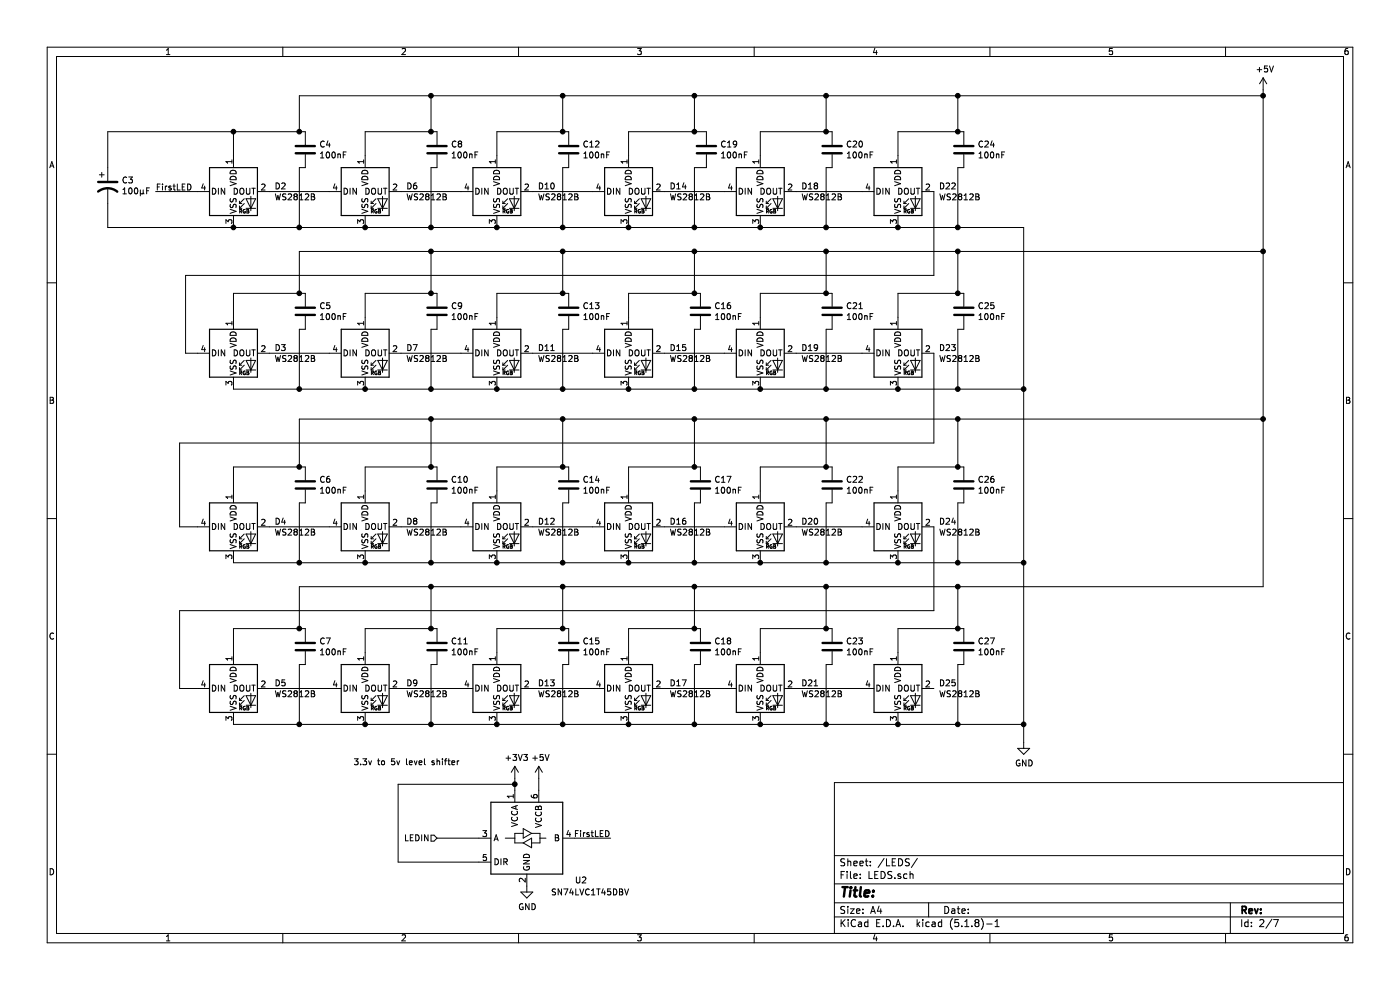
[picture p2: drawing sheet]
EESchema Schematic File Version 4
EELAYER 30 0
EELAYER END
$Descr A4 11693 8268
encoding utf-8
Sheet 2 7
Title ""
Date ""
Rev ""
Comp ""
Comment1 ""
Comment2 ""
Comment3 ""
Comment4 ""
$EndDescr
$Comp
L LED:WS2812B D?
U 1 1
P 1950 2950
AR Path="/5F33D909" Ref="D?"  Part="1" 
AR Path="/5F33610A/5F33D909" Ref="D3"  Part="1" 
F 0 "D3" H 2291 2996 50  0000 L CNN
F 1 "WS2812B" H 2291 2905 50  0000 L CNN
F 2 "LED_SMD:LED_WS2812B_PLCC4_5.0x5.0mm_P3.2mm" H 2000 2650 50  0001 L TNN
F 3 "https://cdn-shop.adafruit.com/datasheets/WS2812B.pdf" H 2050 2575 50  0001 L TNN
	1    1950 2950
	1    0    0    -1  
$EndComp
$Comp
L LED:WS2812B D?
U 1 1
P 3050 2950
AR Path="/5F33D910" Ref="D?"  Part="1" 
AR Path="/5F33610A/5F33D910" Ref="D7"  Part="1" 
F 0 "D7" H 3391 2996 50  0000 L CNN
F 1 "WS2812B" H 3391 2905 50  0000 L CNN
F 2 "LED_SMD:LED_WS2812B_PLCC4_5.0x5.0mm_P3.2mm" H 3100 2650 50  0001 L TNN
F 3 "https://cdn-shop.adafruit.com/datasheets/WS2812B.pdf" H 3150 2575 50  0001 L TNN
	1    3050 2950
	1    0    0    -1  
$EndComp
$Comp
L LED:WS2812B D?
U 1 1
P 1950 1600
AR Path="/5F33D917" Ref="D?"  Part="1" 
AR Path="/5F33610A/5F33D917" Ref="D2"  Part="1" 
F 0 "D2" H 2291 1646 50  0000 L CNN
F 1 "WS2812B" H 2291 1555 50  0000 L CNN
F 2 "LED_SMD:LED_WS2812B_PLCC4_5.0x5.0mm_P3.2mm" H 2000 1300 50  0001 L TNN
F 3 "https://cdn-shop.adafruit.com/datasheets/WS2812B.pdf" H 2050 1225 50  0001 L TNN
	1    1950 1600
	1    0    0    -1  
$EndComp
$Comp
L LED:WS2812B D?
U 1 1
P 3050 1600
AR Path="/5F33D91E" Ref="D?"  Part="1" 
AR Path="/5F33610A/5F33D91E" Ref="D6"  Part="1" 
F 0 "D6" H 3391 1646 50  0000 L CNN
F 1 "WS2812B" H 3391 1555 50  0000 L CNN
F 2 "LED_SMD:LED_WS2812B_PLCC4_5.0x5.0mm_P3.2mm" H 3100 1300 50  0001 L TNN
F 3 "https://cdn-shop.adafruit.com/datasheets/WS2812B.pdf" H 3150 1225 50  0001 L TNN
	1    3050 1600
	1    0    0    -1  
$EndComp
$Comp
L LED:WS2812B D?
U 1 1
P 4150 2950
AR Path="/5F33D925" Ref="D?"  Part="1" 
AR Path="/5F33610A/5F33D925" Ref="D11"  Part="1" 
F 0 "D11" H 4491 2996 50  0000 L CNN
F 1 "WS2812B" H 4491 2905 50  0000 L CNN
F 2 "LED_SMD:LED_WS2812B_PLCC4_5.0x5.0mm_P3.2mm" H 4200 2650 50  0001 L TNN
F 3 "https://cdn-shop.adafruit.com/datasheets/WS2812B.pdf" H 4250 2575 50  0001 L TNN
	1    4150 2950
	1    0    0    -1  
$EndComp
$Comp
L LED:WS2812B D?
U 1 1
P 5250 2950
AR Path="/5F33D92C" Ref="D?"  Part="1" 
AR Path="/5F33610A/5F33D92C" Ref="D15"  Part="1" 
F 0 "D15" H 5591 2996 50  0000 L CNN
F 1 "WS2812B" H 5591 2905 50  0000 L CNN
F 2 "LED_SMD:LED_WS2812B_PLCC4_5.0x5.0mm_P3.2mm" H 5300 2650 50  0001 L TNN
F 3 "https://cdn-shop.adafruit.com/datasheets/WS2812B.pdf" H 5350 2575 50  0001 L TNN
	1    5250 2950
	1    0    0    -1  
$EndComp
$Comp
L LED:WS2812B D?
U 1 1
P 4150 1600
AR Path="/5F33D933" Ref="D?"  Part="1" 
AR Path="/5F33610A/5F33D933" Ref="D10"  Part="1" 
F 0 "D10" H 4491 1646 50  0000 L CNN
F 1 "WS2812B" H 4491 1555 50  0000 L CNN
F 2 "LED_SMD:LED_WS2812B_PLCC4_5.0x5.0mm_P3.2mm" H 4200 1300 50  0001 L TNN
F 3 "https://cdn-shop.adafruit.com/datasheets/WS2812B.pdf" H 4250 1225 50  0001 L TNN
	1    4150 1600
	1    0    0    -1  
$EndComp
$Comp
L LED:WS2812B D?
U 1 1
P 5250 1600
AR Path="/5F33D93A" Ref="D?"  Part="1" 
AR Path="/5F33610A/5F33D93A" Ref="D14"  Part="1" 
F 0 "D14" H 5591 1646 50  0000 L CNN
F 1 "WS2812B" H 5591 1555 50  0000 L CNN
F 2 "LED_SMD:LED_WS2812B_PLCC4_5.0x5.0mm_P3.2mm" H 5300 1300 50  0001 L TNN
F 3 "https://cdn-shop.adafruit.com/datasheets/WS2812B.pdf" H 5350 1225 50  0001 L TNN
	1    5250 1600
	1    0    0    -1  
$EndComp
$Comp
L LED:WS2812B D?
U 1 1
P 6350 2950
AR Path="/5F33D941" Ref="D?"  Part="1" 
AR Path="/5F33610A/5F33D941" Ref="D19"  Part="1" 
F 0 "D19" H 6691 2996 50  0000 L CNN
F 1 "WS2812B" H 6691 2905 50  0000 L CNN
F 2 "LED_SMD:LED_WS2812B_PLCC4_5.0x5.0mm_P3.2mm" H 6400 2650 50  0001 L TNN
F 3 "https://cdn-shop.adafruit.com/datasheets/WS2812B.pdf" H 6450 2575 50  0001 L TNN
	1    6350 2950
	1    0    0    -1  
$EndComp
$Comp
L LED:WS2812B D?
U 1 1
P 6350 1600
AR Path="/5F33D948" Ref="D?"  Part="1" 
AR Path="/5F33610A/5F33D948" Ref="D18"  Part="1" 
F 0 "D18" H 6691 1646 50  0000 L CNN
F 1 "WS2812B" H 6691 1555 50  0000 L CNN
F 2 "LED_SMD:LED_WS2812B_PLCC4_5.0x5.0mm_P3.2mm" H 6400 1300 50  0001 L TNN
F 3 "https://cdn-shop.adafruit.com/datasheets/WS2812B.pdf" H 6450 1225 50  0001 L TNN
	1    6350 1600
	1    0    0    -1  
$EndComp
$Comp
L LED:WS2812B D?
U 1 1
P 1950 5750
AR Path="/5F33DAAD" Ref="D?"  Part="1" 
AR Path="/5F33610A/5F33DAAD" Ref="D5"  Part="1" 
F 0 "D5" H 2291 5796 50  0000 L CNN
F 1 "WS2812B" H 2291 5705 50  0000 L CNN
F 2 "LED_SMD:LED_WS2812B_PLCC4_5.0x5.0mm_P3.2mm" H 2000 5450 50  0001 L TNN
F 3 "https://cdn-shop.adafruit.com/datasheets/WS2812B.pdf" H 2050 5375 50  0001 L TNN
	1    1950 5750
	1    0    0    -1  
$EndComp
$Comp
L LED:WS2812B D?
U 1 1
P 3050 5750
AR Path="/5F33DAB4" Ref="D?"  Part="1" 
AR Path="/5F33610A/5F33DAB4" Ref="D9"  Part="1" 
F 0 "D9" H 3391 5796 50  0000 L CNN
F 1 "WS2812B" H 3391 5705 50  0000 L CNN
F 2 "LED_SMD:LED_WS2812B_PLCC4_5.0x5.0mm_P3.2mm" H 3100 5450 50  0001 L TNN
F 3 "https://cdn-shop.adafruit.com/datasheets/WS2812B.pdf" H 3150 5375 50  0001 L TNN
	1    3050 5750
	1    0    0    -1  
$EndComp
$Comp
L LED:WS2812B D?
U 1 1
P 1950 4400
AR Path="/5F33DABB" Ref="D?"  Part="1" 
AR Path="/5F33610A/5F33DABB" Ref="D4"  Part="1" 
F 0 "D4" H 2291 4446 50  0000 L CNN
F 1 "WS2812B" H 2291 4355 50  0000 L CNN
F 2 "LED_SMD:LED_WS2812B_PLCC4_5.0x5.0mm_P3.2mm" H 2000 4100 50  0001 L TNN
F 3 "https://cdn-shop.adafruit.com/datasheets/WS2812B.pdf" H 2050 4025 50  0001 L TNN
	1    1950 4400
	1    0    0    -1  
$EndComp
$Comp
L LED:WS2812B D?
U 1 1
P 3050 4400
AR Path="/5F33DAC2" Ref="D?"  Part="1" 
AR Path="/5F33610A/5F33DAC2" Ref="D8"  Part="1" 
F 0 "D8" H 3391 4446 50  0000 L CNN
F 1 "WS2812B" H 3391 4355 50  0000 L CNN
F 2 "LED_SMD:LED_WS2812B_PLCC4_5.0x5.0mm_P3.2mm" H 3100 4100 50  0001 L TNN
F 3 "https://cdn-shop.adafruit.com/datasheets/WS2812B.pdf" H 3150 4025 50  0001 L TNN
	1    3050 4400
	1    0    0    -1  
$EndComp
$Comp
L LED:WS2812B D?
U 1 1
P 4150 5750
AR Path="/5F33DAC9" Ref="D?"  Part="1" 
AR Path="/5F33610A/5F33DAC9" Ref="D13"  Part="1" 
F 0 "D13" H 4491 5796 50  0000 L CNN
F 1 "WS2812B" H 4491 5705 50  0000 L CNN
F 2 "LED_SMD:LED_WS2812B_PLCC4_5.0x5.0mm_P3.2mm" H 4200 5450 50  0001 L TNN
F 3 "https://cdn-shop.adafruit.com/datasheets/WS2812B.pdf" H 4250 5375 50  0001 L TNN
	1    4150 5750
	1    0    0    -1  
$EndComp
$Comp
L LED:WS2812B D?
U 1 1
P 5250 5750
AR Path="/5F33DAD0" Ref="D?"  Part="1" 
AR Path="/5F33610A/5F33DAD0" Ref="D17"  Part="1" 
F 0 "D17" H 5591 5796 50  0000 L CNN
F 1 "WS2812B" H 5591 5705 50  0000 L CNN
F 2 "LED_SMD:LED_WS2812B_PLCC4_5.0x5.0mm_P3.2mm" H 5300 5450 50  0001 L TNN
F 3 "https://cdn-shop.adafruit.com/datasheets/WS2812B.pdf" H 5350 5375 50  0001 L TNN
	1    5250 5750
	1    0    0    -1  
$EndComp
$Comp
L LED:WS2812B D?
U 1 1
P 4150 4400
AR Path="/5F33DAD7" Ref="D?"  Part="1" 
AR Path="/5F33610A/5F33DAD7" Ref="D12"  Part="1" 
F 0 "D12" H 4491 4446 50  0000 L CNN
F 1 "WS2812B" H 4491 4355 50  0000 L CNN
F 2 "LED_SMD:LED_WS2812B_PLCC4_5.0x5.0mm_P3.2mm" H 4200 4100 50  0001 L TNN
F 3 "https://cdn-shop.adafruit.com/datasheets/WS2812B.pdf" H 4250 4025 50  0001 L TNN
	1    4150 4400
	1    0    0    -1  
$EndComp
$Comp
L LED:WS2812B D?
U 1 1
P 5250 4400
AR Path="/5F33DADE" Ref="D?"  Part="1" 
AR Path="/5F33610A/5F33DADE" Ref="D16"  Part="1" 
F 0 "D16" H 5591 4446 50  0000 L CNN
F 1 "WS2812B" H 5591 4355 50  0000 L CNN
F 2 "LED_SMD:LED_WS2812B_PLCC4_5.0x5.0mm_P3.2mm" H 5300 4100 50  0001 L TNN
F 3 "https://cdn-shop.adafruit.com/datasheets/WS2812B.pdf" H 5350 4025 50  0001 L TNN
	1    5250 4400
	1    0    0    -1  
$EndComp
$Comp
L LED:WS2812B D?
U 1 1
P 6350 5750
AR Path="/5F33DAE5" Ref="D?"  Part="1" 
AR Path="/5F33610A/5F33DAE5" Ref="D21"  Part="1" 
F 0 "D21" H 6691 5796 50  0000 L CNN
F 1 "WS2812B" H 6691 5705 50  0000 L CNN
F 2 "LED_SMD:LED_WS2812B_PLCC4_5.0x5.0mm_P3.2mm" H 6400 5450 50  0001 L TNN
F 3 "https://cdn-shop.adafruit.com/datasheets/WS2812B.pdf" H 6450 5375 50  0001 L TNN
	1    6350 5750
	1    0    0    -1  
$EndComp
$Comp
L LED:WS2812B D?
U 1 1
P 6350 4400
AR Path="/5F33DAEC" Ref="D?"  Part="1" 
AR Path="/5F33610A/5F33DAEC" Ref="D20"  Part="1" 
F 0 "D20" H 6691 4446 50  0000 L CNN
F 1 "WS2812B" H 6691 4355 50  0000 L CNN
F 2 "LED_SMD:LED_WS2812B_PLCC4_5.0x5.0mm_P3.2mm" H 6400 4100 50  0001 L TNN
F 3 "https://cdn-shop.adafruit.com/datasheets/WS2812B.pdf" H 6450 4025 50  0001 L TNN
	1    6350 4400
	1    0    0    -1  
$EndComp
$Comp
L LED:WS2812B D?
U 1 1
P 7500 2950
AR Path="/5F33DBB7" Ref="D?"  Part="1" 
AR Path="/5F33610A/5F33DBB7" Ref="D23"  Part="1" 
F 0 "D23" H 7841 2996 50  0000 L CNN
F 1 "WS2812B" H 7841 2905 50  0000 L CNN
F 2 "LED_SMD:LED_WS2812B_PLCC4_5.0x5.0mm_P3.2mm" H 7550 2650 50  0001 L TNN
F 3 "https://cdn-shop.adafruit.com/datasheets/WS2812B.pdf" H 7600 2575 50  0001 L TNN
	1    7500 2950
	1    0    0    -1  
$EndComp
$Comp
L LED:WS2812B D?
U 1 1
P 7500 1600
AR Path="/5F33DBBE" Ref="D?"  Part="1" 
AR Path="/5F33610A/5F33DBBE" Ref="D22"  Part="1" 
F 0 "D22" H 7841 1646 50  0000 L CNN
F 1 "WS2812B" H 7841 1555 50  0000 L CNN
F 2 "LED_SMD:LED_WS2812B_PLCC4_5.0x5.0mm_P3.2mm" H 7550 1300 50  0001 L TNN
F 3 "https://cdn-shop.adafruit.com/datasheets/WS2812B.pdf" H 7600 1225 50  0001 L TNN
	1    7500 1600
	1    0    0    -1  
$EndComp
$Comp
L LED:WS2812B D?
U 1 1
P 7500 5750
AR Path="/5F33DBC5" Ref="D?"  Part="1" 
AR Path="/5F33610A/5F33DBC5" Ref="D25"  Part="1" 
F 0 "D25" H 7841 5796 50  0000 L CNN
F 1 "WS2812B" H 7841 5705 50  0000 L CNN
F 2 "LED_SMD:LED_WS2812B_PLCC4_5.0x5.0mm_P3.2mm" H 7550 5450 50  0001 L TNN
F 3 "https://cdn-shop.adafruit.com/datasheets/WS2812B.pdf" H 7600 5375 50  0001 L TNN
	1    7500 5750
	1    0    0    -1  
$EndComp
$Comp
L LED:WS2812B D?
U 1 1
P 7500 4400
AR Path="/5F33DBCC" Ref="D?"  Part="1" 
AR Path="/5F33610A/5F33DBCC" Ref="D24"  Part="1" 
F 0 "D24" H 7841 4446 50  0000 L CNN
F 1 "WS2812B" H 7841 4355 50  0000 L CNN
F 2 "LED_SMD:LED_WS2812B_PLCC4_5.0x5.0mm_P3.2mm" H 7550 4100 50  0001 L TNN
F 3 "https://cdn-shop.adafruit.com/datasheets/WS2812B.pdf" H 7600 4025 50  0001 L TNN
	1    7500 4400
	1    0    0    -1  
$EndComp
Wire Wire Line
	2250 1600 2750 1600
Wire Wire Line
	3350 1600 3850 1600
Wire Wire Line
	4450 1600 4950 1600
Wire Wire Line
	5550 1600 6050 1600
Wire Wire Line
	6650 1600 7200 1600
Wire Wire Line
	7800 1600 7800 2300
Wire Wire Line
	7800 2300 1550 2300
Wire Wire Line
	1550 2300 1550 2950
Wire Wire Line
	1550 2950 1650 2950
Wire Wire Line
	2250 2950 2750 2950
Wire Wire Line
	3350 2950 3850 2950
Wire Wire Line
	4450 2950 4950 2950
Wire Wire Line
	5550 2950 6050 2950
Wire Wire Line
	6650 2950 7200 2950
Wire Wire Line
	7800 2950 7800 3700
Wire Wire Line
	7800 3700 1500 3700
Wire Wire Line
	1500 3700 1500 4400
Wire Wire Line
	1500 4400 1650 4400
Wire Wire Line
	2250 4400 2750 4400
Wire Wire Line
	3350 4400 3850 4400
Wire Wire Line
	4450 4400 4950 4400
Wire Wire Line
	5550 4400 6050 4400
Wire Wire Line
	6650 4400 7200 4400
Wire Wire Line
	7800 4400 7800 5100
Wire Wire Line
	7800 5100 1500 5100
Wire Wire Line
	1500 5100 1500 5750
Wire Wire Line
	1500 5750 1650 5750
Wire Wire Line
	2250 5750 2750 5750
Wire Wire Line
	3350 5750 3850 5750
Wire Wire Line
	4450 5750 4950 5750
Wire Wire Line
	5550 5750 6050 5750
Wire Wire Line
	6650 5750 7200 5750
Wire Wire Line
	8550 6200 8550 6050
Wire Wire Line
	8550 1900 8000 1900
Connection ~ 3050 1900
Wire Wire Line
	3050 1900 2500 1900
Connection ~ 4150 1900
Wire Wire Line
	4150 1900 3600 1900
Connection ~ 5250 1900
Wire Wire Line
	5250 1900 4700 1900
Connection ~ 6350 1900
Wire Wire Line
	6350 1900 5800 1900
Connection ~ 7500 1900
Wire Wire Line
	7500 1900 6900 1900
Wire Wire Line
	1950 3250 2500 3250
Connection ~ 8550 3250
Wire Wire Line
	8550 3250 8550 1900
Connection ~ 3050 3250
Wire Wire Line
	3050 3250 3600 3250
Connection ~ 4150 3250
Wire Wire Line
	4150 3250 4700 3250
Connection ~ 5250 3250
Wire Wire Line
	5250 3250 5800 3250
Connection ~ 6350 3250
Wire Wire Line
	6350 3250 6900 3250
Connection ~ 7500 3250
Wire Wire Line
	7500 3250 8000 3250
Wire Wire Line
	1950 4700 2500 4700
Connection ~ 8550 4700
Wire Wire Line
	8550 4700 8550 3250
Connection ~ 3050 4700
Wire Wire Line
	3050 4700 3600 4700
Connection ~ 4150 4700
Wire Wire Line
	4150 4700 4700 4700
Connection ~ 5250 4700
Wire Wire Line
	5250 4700 5800 4700
Connection ~ 6350 4700
Wire Wire Line
	6350 4700 6900 4700
Connection ~ 7500 4700
Wire Wire Line
	7500 4700 8000 4700
Wire Wire Line
	1950 6050 2500 6050
Connection ~ 8550 6050
Wire Wire Line
	8550 6050 8550 4700
Connection ~ 3050 6050
Wire Wire Line
	3050 6050 3600 6050
Connection ~ 4150 6050
Wire Wire Line
	4150 6050 4700 6050
Connection ~ 5250 6050
Wire Wire Line
	5250 6050 5800 6050
Connection ~ 6350 6050
Wire Wire Line
	6350 6050 6900 6050
Connection ~ 7500 6050
Wire Wire Line
	7500 6050 8000 6050
Wire Wire Line
	1950 1300 1950 1100
Wire Wire Line
	1950 1100 2500 1100
Wire Wire Line
	2500 1400 2500 1900
Connection ~ 2500 1900
Wire Wire Line
	2500 1900 1950 1900
Wire Wire Line
	3050 1300 3050 1100
Wire Wire Line
	3050 1100 3600 1100
Wire Wire Line
	3600 1400 3600 1900
Connection ~ 3600 1900
Wire Wire Line
	3600 1900 3050 1900
Wire Wire Line
	4150 1300 4150 1100
Wire Wire Line
	4150 1100 4700 1100
Wire Wire Line
	4700 1400 4700 1900
Connection ~ 4700 1900
Wire Wire Line
	4700 1900 4150 1900
Wire Wire Line
	5250 1300 5250 1100
Wire Wire Line
	5250 1100 5800 1100
Wire Wire Line
	5800 1400 5800 1900
Connection ~ 5800 1900
Wire Wire Line
	5800 1900 5250 1900
Wire Wire Line
	6350 1300 6350 1100
Wire Wire Line
	6350 1100 6900 1100
Wire Wire Line
	6900 1400 6900 1900
Connection ~ 6900 1900
Wire Wire Line
	6900 1900 6350 1900
Wire Wire Line
	7500 1300 7500 1100
Wire Wire Line
	7500 1100 8000 1100
Wire Wire Line
	8000 1400 8000 1900
Connection ~ 8000 1900
Wire Wire Line
	8000 1900 7500 1900
Wire Wire Line
	1950 2650 1950 2450
Wire Wire Line
	1950 2450 2500 2450
Wire Wire Line
	2500 2750 2500 3250
Connection ~ 2500 3250
Wire Wire Line
	2500 3250 3050 3250
Wire Wire Line
	3050 2650 3050 2450
Wire Wire Line
	3050 2450 3600 2450
Wire Wire Line
	3600 2750 3600 3250
Connection ~ 3600 3250
Wire Wire Line
	3600 3250 4150 3250
Wire Wire Line
	4150 2650 4150 2450
Wire Wire Line
	4150 2450 4700 2450
Wire Wire Line
	4700 2750 4700 3250
Connection ~ 4700 3250
Wire Wire Line
	4700 3250 5250 3250
Wire Wire Line
	5250 2650 5250 2450
Wire Wire Line
	5250 2450 5800 2450
Wire Wire Line
	5800 2750 5800 3250
Connection ~ 5800 3250
Wire Wire Line
	5800 3250 6350 3250
Wire Wire Line
	6350 2650 6350 2450
Wire Wire Line
	6350 2450 6900 2450
Wire Wire Line
	6900 2750 6900 3250
Connection ~ 6900 3250
Wire Wire Line
	6900 3250 7500 3250
Wire Wire Line
	7500 2650 7500 2450
Wire Wire Line
	7500 2450 8000 2450
Wire Wire Line
	8000 2750 8000 3250
Connection ~ 8000 3250
Wire Wire Line
	8000 3250 8550 3250
Wire Wire Line
	1950 4100 1950 3900
Wire Wire Line
	1950 3900 2500 3900
Wire Wire Line
	2500 4200 2500 4700
Connection ~ 2500 4700
Wire Wire Line
	2500 4700 3050 4700
Wire Wire Line
	3050 4100 3050 3900
Wire Wire Line
	3050 3900 3600 3900
Wire Wire Line
	3600 4200 3600 4700
Connection ~ 3600 4700
Wire Wire Line
	3600 4700 4150 4700
Wire Wire Line
	4150 4100 4150 3900
Wire Wire Line
	4150 3900 4700 3900
Wire Wire Line
	4700 4200 4700 4700
Connection ~ 4700 4700
Wire Wire Line
	4700 4700 5250 4700
Wire Wire Line
	5250 4100 5250 3900
Wire Wire Line
	5250 3900 5800 3900
Wire Wire Line
	5800 4200 5800 4700
Connection ~ 5800 4700
Wire Wire Line
	5800 4700 6350 4700
Wire Wire Line
	6350 4100 6350 3900
Wire Wire Line
	6350 3900 6900 3900
Wire Wire Line
	6900 4200 6900 4700
Connection ~ 6900 4700
Wire Wire Line
	6900 4700 7500 4700
Wire Wire Line
	7500 4100 7500 3900
Wire Wire Line
	7500 3900 8000 3900
Wire Wire Line
	8000 4200 8000 4700
Connection ~ 8000 4700
Wire Wire Line
	8000 4700 8550 4700
Wire Wire Line
	1950 5450 1950 5250
Wire Wire Line
	1950 5250 2500 5250
Wire Wire Line
	2500 5550 2500 6050
Connection ~ 2500 6050
Wire Wire Line
	2500 6050 3050 6050
Wire Wire Line
	3050 5450 3050 5250
Wire Wire Line
	3050 5250 3600 5250
Wire Wire Line
	3600 5550 3600 6050
Connection ~ 3600 6050
Wire Wire Line
	3600 6050 4150 6050
Wire Wire Line
	4150 5450 4150 5250
Wire Wire Line
	4150 5250 4700 5250
Wire Wire Line
	4700 5550 4700 6050
Connection ~ 4700 6050
Wire Wire Line
	4700 6050 5250 6050
Wire Wire Line
	5250 5450 5250 5250
Wire Wire Line
	5250 5250 5800 5250
Wire Wire Line
	5800 5550 5800 6050
Connection ~ 5800 6050
Wire Wire Line
	5800 6050 6350 6050
Wire Wire Line
	6350 5450 6350 5250
Wire Wire Line
	6350 5250 6900 5250
Wire Wire Line
	6900 5550 6900 6050
Connection ~ 6900 6050
Wire Wire Line
	6900 6050 7500 6050
Wire Wire Line
	7500 5450 7500 5250
Wire Wire Line
	7500 5250 8000 5250
Wire Wire Line
	8000 5550 8000 6050
Connection ~ 8000 6050
Wire Wire Line
	8000 6050 8550 6050
Wire Wire Line
	10550 800  8000 800 
Wire Wire Line
	2500 800  2500 1100
Wire Wire Line
	3600 1100 3600 800 
Connection ~ 3600 800 
Wire Wire Line
	3600 800  2500 800 
Wire Wire Line
	4700 1100 4700 800 
Connection ~ 4700 800 
Wire Wire Line
	4700 800  3600 800 
Wire Wire Line
	5800 1100 5800 800 
Connection ~ 5800 800 
Wire Wire Line
	5800 800  4700 800 
Wire Wire Line
	6900 1100 6900 800 
Connection ~ 6900 800 
Wire Wire Line
	6900 800  5800 800 
Wire Wire Line
	8000 1100 8000 800 
Connection ~ 8000 800 
Wire Wire Line
	8000 800  6900 800 
Wire Wire Line
	2500 2450 2500 2100
Wire Wire Line
	2500 2100 3600 2100
Connection ~ 10550 2100
Wire Wire Line
	10550 2100 10550 800 
Wire Wire Line
	3600 2450 3600 2100
Connection ~ 3600 2100
Wire Wire Line
	3600 2100 4700 2100
Wire Wire Line
	4700 2450 4700 2100
Connection ~ 4700 2100
Wire Wire Line
	4700 2100 5800 2100
Wire Wire Line
	5800 2450 5800 2100
Connection ~ 5800 2100
Wire Wire Line
	5800 2100 6900 2100
Wire Wire Line
	6900 2450 6900 2100
Connection ~ 6900 2100
Wire Wire Line
	6900 2100 8000 2100
Wire Wire Line
	8000 2450 8000 2100
Connection ~ 8000 2100
Wire Wire Line
	8000 2100 10550 2100
Wire Wire Line
	2500 3900 2500 3500
Wire Wire Line
	2500 3500 3600 3500
Connection ~ 10550 3500
Wire Wire Line
	10550 3500 10550 2100
Wire Wire Line
	3600 3900 3600 3500
Connection ~ 3600 3500
Wire Wire Line
	3600 3500 4700 3500
Wire Wire Line
	4700 3900 4700 3500
Connection ~ 4700 3500
Wire Wire Line
	4700 3500 5800 3500
Wire Wire Line
	5800 3900 5800 3500
Connection ~ 5800 3500
Wire Wire Line
	5800 3500 6900 3500
Wire Wire Line
	6900 3900 6900 3500
Connection ~ 6900 3500
Wire Wire Line
	6900 3500 8000 3500
Wire Wire Line
	8000 3900 8000 3500
Connection ~ 8000 3500
Wire Wire Line
	8000 3500 10550 3500
Wire Wire Line
	2500 5250 2500 4900
Wire Wire Line
	2500 4900 3600 4900
Wire Wire Line
	10550 3500 10550 4900
Wire Wire Line
	3600 5250 3600 4900
Connection ~ 3600 4900
Wire Wire Line
	3600 4900 4700 4900
Wire Wire Line
	4700 5250 4700 4900
Connection ~ 4700 4900
Wire Wire Line
	4700 4900 5800 4900
Wire Wire Line
	5800 5250 5800 4900
Connection ~ 5800 4900
Wire Wire Line
	5800 4900 6900 4900
Wire Wire Line
	6900 5250 6900 4900
Connection ~ 6900 4900
Wire Wire Line
	6900 4900 8000 4900
Wire Wire Line
	8000 5250 8000 4900
Wire Wire Line
	8000 4900 10550 4900
Connection ~ 8000 4900
$Comp
L Device:C C4
U 1 1
P 2550 1250
F 0 "C4" H 2665 1296 50  0000 L CNN
F 1 "100nF" H 2665 1205 50  0000 L CNN
F 2 "Capacitor_SMD:C_0805_2012Metric_Pad1.18x1.45mm_HandSolder" H 2588 1100 50  0001 C CNN
F 3 "~" H 2550 1250 50  0001 C CNN
	1    2550 1250
	1    0    0    -1  
$EndComp
$Comp
L Device:C C8
U 1 1
P 3650 1250
F 0 "C8" H 3765 1296 50  0000 L CNN
F 1 "100nF" H 3765 1205 50  0000 L CNN
F 2 "Capacitor_SMD:C_0805_2012Metric_Pad1.18x1.45mm_HandSolder" H 3688 1100 50  0001 C CNN
F 3 "~" H 3650 1250 50  0001 C CNN
	1    3650 1250
	1    0    0    -1  
$EndComp
$Comp
L Device:C C12
U 1 1
P 4750 1250
F 0 "C12" H 4865 1296 50  0000 L CNN
F 1 "100nF" H 4865 1205 50  0000 L CNN
F 2 "Capacitor_SMD:C_0805_2012Metric_Pad1.18x1.45mm_HandSolder" H 4788 1100 50  0001 C CNN
F 3 "~" H 4750 1250 50  0001 C CNN
	1    4750 1250
	1    0    0    -1  
$EndComp
$Comp
L Device:C C19
U 1 1
P 5900 1250
F 0 "C19" H 6015 1296 50  0000 L CNN
F 1 "100nF" H 6015 1205 50  0000 L CNN
F 2 "Capacitor_SMD:C_0805_2012Metric_Pad1.18x1.45mm_HandSolder" H 5938 1100 50  0001 C CNN
F 3 "~" H 5900 1250 50  0001 C CNN
	1    5900 1250
	1    0    0    -1  
$EndComp
$Comp
L Device:C C20
U 1 1
P 6950 1250
F 0 "C20" H 7065 1296 50  0000 L CNN
F 1 "100nF" H 7065 1205 50  0000 L CNN
F 2 "Capacitor_SMD:C_0805_2012Metric_Pad1.18x1.45mm_HandSolder" H 6988 1100 50  0001 C CNN
F 3 "~" H 6950 1250 50  0001 C CNN
	1    6950 1250
	1    0    0    -1  
$EndComp
$Comp
L Device:C C24
U 1 1
P 8050 1250
F 0 "C24" H 8165 1296 50  0000 L CNN
F 1 "100nF" H 8165 1205 50  0000 L CNN
F 2 "Capacitor_SMD:C_0805_2012Metric_Pad1.18x1.45mm_HandSolder" H 8088 1100 50  0001 C CNN
F 3 "~" H 8050 1250 50  0001 C CNN
	1    8050 1250
	1    0    0    -1  
$EndComp
$Comp
L Device:C C25
U 1 1
P 8050 2600
F 0 "C25" H 8165 2646 50  0000 L CNN
F 1 "100nF" H 8165 2555 50  0000 L CNN
F 2 "Capacitor_SMD:C_0805_2012Metric_Pad1.18x1.45mm_HandSolder" H 8088 2450 50  0001 C CNN
F 3 "~" H 8050 2600 50  0001 C CNN
	1    8050 2600
	1    0    0    -1  
$EndComp
$Comp
L Device:C C21
U 1 1
P 6950 2600
F 0 "C21" H 7065 2646 50  0000 L CNN
F 1 "100nF" H 7065 2555 50  0000 L CNN
F 2 "Capacitor_SMD:C_0805_2012Metric_Pad1.18x1.45mm_HandSolder" H 6988 2450 50  0001 C CNN
F 3 "~" H 6950 2600 50  0001 C CNN
	1    6950 2600
	1    0    0    -1  
$EndComp
$Comp
L Device:C C16
U 1 1
P 5850 2600
F 0 "C16" H 5965 2646 50  0000 L CNN
F 1 "100nF" H 5965 2555 50  0000 L CNN
F 2 "Capacitor_SMD:C_0805_2012Metric_Pad1.18x1.45mm_HandSolder" H 5888 2450 50  0001 C CNN
F 3 "~" H 5850 2600 50  0001 C CNN
	1    5850 2600
	1    0    0    -1  
$EndComp
$Comp
L Device:C C13
U 1 1
P 4750 2600
F 0 "C13" H 4865 2646 50  0000 L CNN
F 1 "100nF" H 4865 2555 50  0000 L CNN
F 2 "Capacitor_SMD:C_0805_2012Metric_Pad1.18x1.45mm_HandSolder" H 4788 2450 50  0001 C CNN
F 3 "~" H 4750 2600 50  0001 C CNN
	1    4750 2600
	1    0    0    -1  
$EndComp
$Comp
L Device:C C9
U 1 1
P 3650 2600
F 0 "C9" H 3765 2646 50  0000 L CNN
F 1 "100nF" H 3765 2555 50  0000 L CNN
F 2 "Capacitor_SMD:C_0805_2012Metric_Pad1.18x1.45mm_HandSolder" H 3688 2450 50  0001 C CNN
F 3 "~" H 3650 2600 50  0001 C CNN
	1    3650 2600
	1    0    0    -1  
$EndComp
$Comp
L Device:C C5
U 1 1
P 2550 2600
F 0 "C5" H 2665 2646 50  0000 L CNN
F 1 "100nF" H 2665 2555 50  0000 L CNN
F 2 "Capacitor_SMD:C_0805_2012Metric_Pad1.18x1.45mm_HandSolder" H 2588 2450 50  0001 C CNN
F 3 "~" H 2550 2600 50  0001 C CNN
	1    2550 2600
	1    0    0    -1  
$EndComp
$Comp
L Device:C C6
U 1 1
P 2550 4050
F 0 "C6" H 2665 4096 50  0000 L CNN
F 1 "100nF" H 2665 4005 50  0000 L CNN
F 2 "Capacitor_SMD:C_0805_2012Metric_Pad1.18x1.45mm_HandSolder" H 2588 3900 50  0001 C CNN
F 3 "~" H 2550 4050 50  0001 C CNN
	1    2550 4050
	1    0    0    -1  
$EndComp
$Comp
L Device:C C10
U 1 1
P 3650 4050
F 0 "C10" H 3765 4096 50  0000 L CNN
F 1 "100nF" H 3765 4005 50  0000 L CNN
F 2 "Capacitor_SMD:C_0805_2012Metric_Pad1.18x1.45mm_HandSolder" H 3688 3900 50  0001 C CNN
F 3 "~" H 3650 4050 50  0001 C CNN
	1    3650 4050
	1    0    0    -1  
$EndComp
$Comp
L Device:C C14
U 1 1
P 4750 4050
F 0 "C14" H 4865 4096 50  0000 L CNN
F 1 "100nF" H 4865 4005 50  0000 L CNN
F 2 "Capacitor_SMD:C_0805_2012Metric_Pad1.18x1.45mm_HandSolder" H 4788 3900 50  0001 C CNN
F 3 "~" H 4750 4050 50  0001 C CNN
	1    4750 4050
	1    0    0    -1  
$EndComp
$Comp
L Device:C C17
U 1 1
P 5850 4050
F 0 "C17" H 5965 4096 50  0000 L CNN
F 1 "100nF" H 5965 4005 50  0000 L CNN
F 2 "Capacitor_SMD:C_0805_2012Metric_Pad1.18x1.45mm_HandSolder" H 5888 3900 50  0001 C CNN
F 3 "~" H 5850 4050 50  0001 C CNN
	1    5850 4050
	1    0    0    -1  
$EndComp
$Comp
L Device:C C22
U 1 1
P 6950 4050
F 0 "C22" H 7065 4096 50  0000 L CNN
F 1 "100nF" H 7065 4005 50  0000 L CNN
F 2 "Capacitor_SMD:C_0805_2012Metric_Pad1.18x1.45mm_HandSolder" H 6988 3900 50  0001 C CNN
F 3 "~" H 6950 4050 50  0001 C CNN
	1    6950 4050
	1    0    0    -1  
$EndComp
$Comp
L Device:C C26
U 1 1
P 8050 4050
F 0 "C26" H 8165 4096 50  0000 L CNN
F 1 "100nF" H 8165 4005 50  0000 L CNN
F 2 "Capacitor_SMD:C_0805_2012Metric_Pad1.18x1.45mm_HandSolder" H 8088 3900 50  0001 C CNN
F 3 "~" H 8050 4050 50  0001 C CNN
	1    8050 4050
	1    0    0    -1  
$EndComp
$Comp
L Device:C C7
U 1 1
P 2550 5400
F 0 "C7" H 2665 5446 50  0000 L CNN
F 1 "100nF" H 2665 5355 50  0000 L CNN
F 2 "Capacitor_SMD:C_0805_2012Metric_Pad1.18x1.45mm_HandSolder" H 2588 5250 50  0001 C CNN
F 3 "~" H 2550 5400 50  0001 C CNN
	1    2550 5400
	1    0    0    -1  
$EndComp
$Comp
L Device:C C11
U 1 1
P 3650 5400
F 0 "C11" H 3765 5446 50  0000 L CNN
F 1 "100nF" H 3765 5355 50  0000 L CNN
F 2 "Capacitor_SMD:C_0805_2012Metric_Pad1.18x1.45mm_HandSolder" H 3688 5250 50  0001 C CNN
F 3 "~" H 3650 5400 50  0001 C CNN
	1    3650 5400
	1    0    0    -1  
$EndComp
$Comp
L Device:C C15
U 1 1
P 4750 5400
F 0 "C15" H 4865 5446 50  0000 L CNN
F 1 "100nF" H 4865 5355 50  0000 L CNN
F 2 "Capacitor_SMD:C_0805_2012Metric_Pad1.18x1.45mm_HandSolder" H 4788 5250 50  0001 C CNN
F 3 "~" H 4750 5400 50  0001 C CNN
	1    4750 5400
	1    0    0    -1  
$EndComp
$Comp
L Device:C C18
U 1 1
P 5850 5400
F 0 "C18" H 5965 5446 50  0000 L CNN
F 1 "100nF" H 5965 5355 50  0000 L CNN
F 2 "Capacitor_SMD:C_0805_2012Metric_Pad1.18x1.45mm_HandSolder" H 5888 5250 50  0001 C CNN
F 3 "~" H 5850 5400 50  0001 C CNN
	1    5850 5400
	1    0    0    -1  
$EndComp
$Comp
L Device:C C23
U 1 1
P 6950 5400
F 0 "C23" H 7065 5446 50  0000 L CNN
F 1 "100nF" H 7065 5355 50  0000 L CNN
F 2 "Capacitor_SMD:C_0805_2012Metric_Pad1.18x1.45mm_HandSolder" H 6988 5250 50  0001 C CNN
F 3 "~" H 6950 5400 50  0001 C CNN
	1    6950 5400
	1    0    0    -1  
$EndComp
$Comp
L Device:C C27
U 1 1
P 8050 5400
F 0 "C27" H 8165 5446 50  0000 L CNN
F 1 "100nF" H 8165 5355 50  0000 L CNN
F 2 "Capacitor_SMD:C_0805_2012Metric_Pad1.18x1.45mm_HandSolder" H 8088 5250 50  0001 C CNN
F 3 "~" H 8050 5400 50  0001 C CNN
	1    8050 5400
	1    0    0    -1  
$EndComp
Wire Wire Line
	2550 1100 2500 1100
Connection ~ 2500 1100
Wire Wire Line
	2550 1400 2500 1400
Wire Wire Line
	3600 1100 3650 1100
Connection ~ 3600 1100
Wire Wire Line
	3600 1400 3650 1400
Wire Wire Line
	4700 1100 4750 1100
Connection ~ 4700 1100
Wire Wire Line
	4700 1400 4750 1400
Wire Wire Line
	5800 1100 5900 1100
Connection ~ 5800 1100
Wire Wire Line
	5800 1400 5900 1400
Wire Wire Line
	6900 1100 6950 1100
Connection ~ 6900 1100
Wire Wire Line
	6900 1400 6950 1400
Wire Wire Line
	8000 1100 8050 1100
Connection ~ 8000 1100
Wire Wire Line
	8000 1400 8050 1400
Wire Wire Line
	2500 2450 2550 2450
Connection ~ 2500 2450
Wire Wire Line
	2500 2750 2550 2750
Wire Wire Line
	3600 2450 3650 2450
Connection ~ 3600 2450
Wire Wire Line
	3600 2750 3650 2750
Wire Wire Line
	4700 2450 4750 2450
Connection ~ 4700 2450
Wire Wire Line
	4700 2750 4750 2750
Wire Wire Line
	5800 2450 5850 2450
Connection ~ 5800 2450
Wire Wire Line
	5800 2750 5850 2750
Wire Wire Line
	6900 2450 6950 2450
Connection ~ 6900 2450
Wire Wire Line
	6900 2750 6950 2750
Wire Wire Line
	8000 2450 8050 2450
Connection ~ 8000 2450
Wire Wire Line
	8000 2750 8050 2750
Wire Wire Line
	2550 3900 2500 3900
Connection ~ 2500 3900
Wire Wire Line
	2500 4200 2550 4200
Wire Wire Line
	2500 5250 2550 5250
Connection ~ 2500 5250
Wire Wire Line
	2550 5550 2500 5550
Wire Wire Line
	3600 5250 3650 5250
Connection ~ 3600 5250
Wire Wire Line
	3600 5550 3650 5550
Wire Wire Line
	4750 5250 4700 5250
Connection ~ 4700 5250
Wire Wire Line
	4750 5550 4700 5550
Wire Wire Line
	5800 5250 5850 5250
Connection ~ 5800 5250
Wire Wire Line
	5800 5550 5850 5550
Wire Wire Line
	6900 5250 6950 5250
Connection ~ 6900 5250
Wire Wire Line
	6900 5550 6950 5550
Wire Wire Line
	8000 5250 8050 5250
Connection ~ 8000 5250
Wire Wire Line
	8050 5550 8000 5550
Wire Wire Line
	8050 4200 8000 4200
Wire Wire Line
	8050 3900 8000 3900
Connection ~ 8000 3900
Wire Wire Line
	6950 3900 6900 3900
Connection ~ 6900 3900
Wire Wire Line
	6950 4200 6900 4200
Wire Wire Line
	5850 3900 5800 3900
Connection ~ 5800 3900
Wire Wire Line
	5850 4200 5800 4200
Wire Wire Line
	4750 3900 4700 3900
Connection ~ 4700 3900
Wire Wire Line
	4700 4200 4750 4200
Wire Wire Line
	3650 4200 3600 4200
Wire Wire Line
	3650 3900 3600 3900
Connection ~ 3600 3900
$Comp
L Device:CP1 C?
U 1 1
P 900 1550
AR Path="/6074CBC7/60A1B3C1" Ref="C?"  Part="1" 
AR Path="/5F33610A/60A1B3C1" Ref="C3"  Part="1" 
F 0 "C3" H 1015 1596 50  0000 L CNN
F 1 "100µF" H 1015 1505 50  0000 L CNN
F 2 "Capacitor_SMD:C_Elec_8x10.2" H 900 1550 50  0001 C CNN
F 3 "~" H 900 1550 50  0001 C CNN
	1    900  1550
	1    0    0    -1  
$EndComp
Connection ~ 1950 1900
Connection ~ 1950 1100
$Comp
L Logic_LevelTranslator:SN74LVC1T45DBV U?
U 1 1
P 4400 7000
AR Path="/6074FFD6" Ref="U?"  Part="1" 
AR Path="/5F33610A/6074FFD6" Ref="U2"  Part="1" 
F 0 "U2" H 4800 6650 50  0000 L CNN
F 1 "SN74LVC1T45DBV" H 4600 6550 50  0000 L CNN
F 2 "Package_TO_SOT_SMD:SOT-23-6" H 4400 6550 50  0001 C CNN
F 3 "http://www.ti.com/lit/ds/symlink/sn74lvc1t45.pdf" H 3500 6350 50  0001 C CNN
	1    4400 7000
	1    0    0    -1  
$EndComp
$Comp
L power:+3V3 #PWR?
U 1 1
P 4300 6500
AR Path="/6074FFDC" Ref="#PWR?"  Part="1" 
AR Path="/5F33610A/6074FFDC" Ref="#PWR0108"  Part="1" 
F 0 "#PWR0108" H 4300 6350 50  0001 C CNN
F 1 "+3V3" H 4315 6673 50  0000 C CNN
F 2 "" H 4300 6500 50  0001 C CNN
F 3 "" H 4300 6500 50  0001 C CNN
	1    4300 6500
	1    0    0    -1  
$EndComp
Wire Wire Line
	4300 6500 4300 6550
$Comp
L power:+5V #PWR?
U 1 1
P 4500 6500
AR Path="/6074FFE3" Ref="#PWR?"  Part="1" 
AR Path="/5F33610A/6074FFE3" Ref="#PWR0109"  Part="1" 
F 0 "#PWR0109" H 4500 6350 50  0001 C CNN
F 1 "+5V" H 4515 6673 50  0000 C CNN
F 2 "" H 4500 6500 50  0001 C CNN
F 3 "" H 4500 6500 50  0001 C CNN
	1    4500 6500
	1    0    0    -1  
$EndComp
Wire Wire Line
	4500 6600 4500 6500
Connection ~ 4300 6550
Wire Wire Line
	4300 6550 4300 6600
Text Notes 2950 6400 0    50   ~ 0
3.3v to 5v level shifter\n
Text HLabel 3650 7000 0    50   Input ~ 0
LEDIN
Wire Wire Line
	4800 7000 5100 7000
Text Label 5100 7000 2    50   ~ 0
FirstLED
Text Label 1300 1600 0    50   ~ 0
FirstLED
Wire Wire Line
	900  1400 900  1100
Wire Wire Line
	900  1100 1950 1100
Wire Wire Line
	900  1900 900  1700
Wire Wire Line
	900  1900 1950 1900
Wire Wire Line
	1300 1600 1650 1600
$Comp
L power:+5V #PWR?
U 1 1
P 10550 750
AR Path="/607C1650" Ref="#PWR?"  Part="1" 
AR Path="/5F33610A/607C1650" Ref="#PWR0110"  Part="1" 
F 0 "#PWR0110" H 10550 600 50  0001 C CNN
F 1 "+5V" H 10565 923 50  0000 C CNN
F 2 "" H 10550 750 50  0001 C CNN
F 3 "" H 10550 750 50  0001 C CNN
	1    10550 750 
	1    0    0    -1  
$EndComp
Wire Wire Line
	10550 800  10550 750 
Connection ~ 10550 800 
$Comp
L power:GND #PWR?
U 1 1
P 4400 7400
AR Path="/607D85FD" Ref="#PWR?"  Part="1" 
AR Path="/5F33610A/607D85FD" Ref="#PWR0114"  Part="1" 
F 0 "#PWR0114" H 4400 7150 50  0001 C CNN
F 1 "GND" H 4405 7227 50  0000 C CNN
F 2 "" H 4400 7400 50  0001 C CNN
F 3 "" H 4400 7400 50  0001 C CNN
	1    4400 7400
	1    0    0    -1  
$EndComp
$Comp
L power:GND #PWR?
U 1 1
P 8550 6200
AR Path="/607F04B5" Ref="#PWR?"  Part="1" 
AR Path="/5F33610A/607F04B5" Ref="#PWR0115"  Part="1" 
F 0 "#PWR0115" H 8550 5950 50  0001 C CNN
F 1 "GND" H 8555 6027 50  0000 C CNN
F 2 "" H 8550 6200 50  0001 C CNN
F 3 "" H 8550 6200 50  0001 C CNN
	1    8550 6200
	1    0    0    -1  
$EndComp
Wire Wire Line
	4000 7000 3650 7000
Wire Wire Line
	3325 7200 3325 6550
Wire Wire Line
	3325 7200 4000 7200
Wire Wire Line
	3325 6550 4300 6550
$EndSCHEMATC
